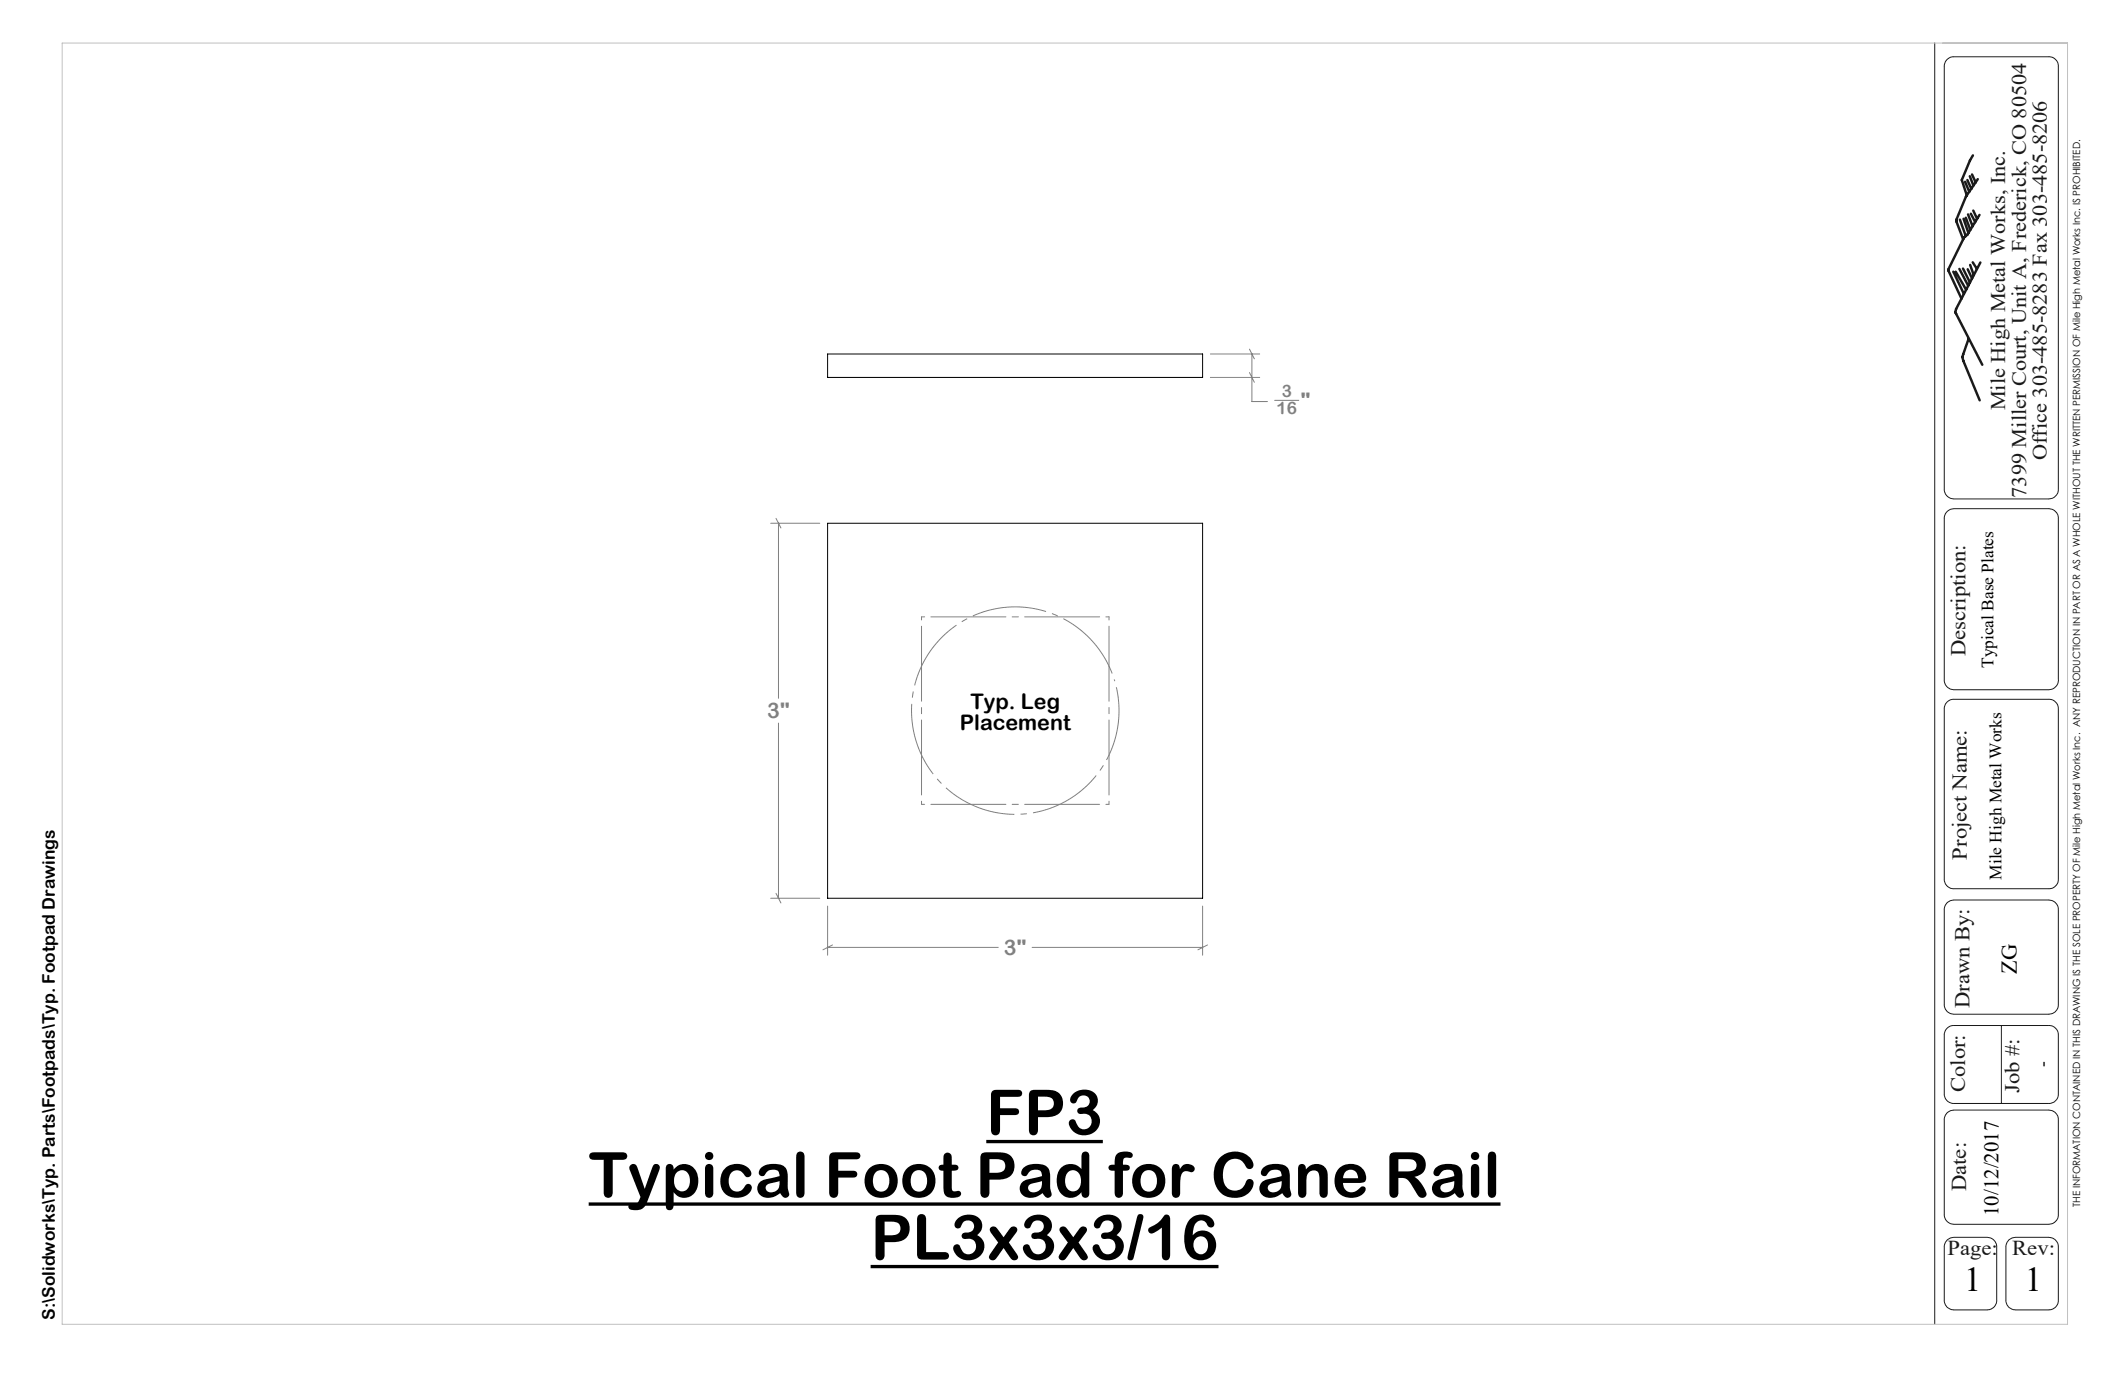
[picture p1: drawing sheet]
<svg xmlns="http://www.w3.org/2000/svg" width="432mm" height="279mm" viewBox="0 0 432 279" stroke-linecap="round" stroke-linejoin="round" font-family="sans-serif">
<path d="M200.4 232h23.7M119.6 244.7h185.3M176.9 257.4h70.7" fill="none" stroke="#000" stroke-width=".67" stroke-linecap="butt"/>
<path d="M393.1 8.7v260.3M395.7 12l.5-.3 .6-.2h19.5a1.92 1.92 0 0 1 2 2v85.9a1.98 1.98 0 0 1-2 2h-19.3a1.99 1.99 0 0 1-1.9-2v-85.9a1.97 1.97 0 0 1 .6-1.5zM395.7 103.9l.5-.4 .8-.1h19.3a1.99 1.99 0 0 1 2 1.9v32.7a1.99 1.99 0 0 1-2 2.2h-19.3a1.99 1.99 0 0 1-1.9-2v-32.9a1.98 1.98 0 0 1 .6-1.4zM395.6 142.7a1.8 1.8 0 0 1 1.4-.6h19.3a1.92 1.92 0 0 1 2 1.9v34.6a1.92 1.92 0 0 1-2 2h-19.3a1.92 1.92 0 0 1-1.9-2v-34.8zM395.7 183.4l.7-.4 .6-.1h19.3a1.92 1.92 0 0 1 2 1.9v19.4a1.98 1.98 0 0 1-2 1.9h-19.3a1.92 1.92 0 0 1-1.9-1.9v-19.6l.2-.7zM395.6 209a1.8 1.8 0 0 1 1.4-.6h19.3a1.92 1.92 0 0 1 2 1.9v12a1.92 1.92 0 0 1-2 1.9h-19.5a1.94 1.94 0 0 1-1.7-1.9v-12.2zM406.7 208.4v15.8M395.7 226.1l.7-.4 .6-.1h19.3a1.92 1.92 0 0 1 2 1.9v19.3a1.98 1.98 0 0 1-2 2h-19.3a1.99 1.99 0 0 1-1.9-2v-19.5l.2-.7zM395.7 251.9l.7-.4 .6-.1h6.8a1.92 1.92 0 0 1 1.9 2v11a1.94 1.94 0 0 1-1.9 1.8l-7-.1a1.87 1.87 0 0 1-1.7-1.9v-11l.2-.8zM408.2 251.9l.7-.4 .6-.1h6.8a1.92 1.92 0 0 1 2 2v10.8a1.92 1.92 0 0 1-2 2l-7-.1a1.87 1.87 0 0 1-1.7-1.9v-11l.2-.8z" fill="none" stroke="#191924" stroke-width=".2"/>
<path d="M226.5 138.2a21.1 21.1 0 0 0-35.3-8.5 21.1 21.1 0 0 0 9.5 35 21.1 21.1 0 0 0 26.1-25.2l-.3-1.3" fill="none" stroke="#808080" stroke-width=".2" stroke-dasharray="15.2 1.3 1.3 1.3" stroke-dashoffset="-1.5" stroke-linecap="butt"/>
<g fill="none" stroke="#191924" stroke-width=".5">
<path d="M399.3 36.9l.9 2.1M399.8 36.6l.8 1.8M400.3 35.8l.7 1.9M400.7 35.5l.8 1.6M400.9 31.6l-.6 1-1.7 4 1.1 3.1M401.9 36.4l-2.4 3.5-2 4.7v.4l1.4 3.6M396.9 55.2l2.2 4.5M397.4 55.2l2.1 3.7M398.1 54.6l1.8 3.5M398.3 44.6l1.2 3.4M398.9 54.6l1.4 2.8M399 44.4l1 2.9"/>
<path d="M399.5 44.2l.9 2.5M399.8 54.7l.9 1.9M399.9 43.6l.9 2.4M400.3 53.8l.8 2.1M400.5 43.4l.9 1.7M400.9 53.3l.8 1.3M401 42.8l.7 1.6M402.2 43.7l-2.4 4-.7 .6-3.2 6.5 2.7 5.9M402.4 53.3l-4.9 9.5-.2 .7 5.5 10.6M400 68.9l-1.3 3.7 3.6 8.8"/>
</g>
<path d="M12.6 8.7h407.5v260.4h-407.5z" fill="none" stroke="#c0c0c0" stroke-width=".2"/>
<g fill="none" stroke="#808080" stroke-width=".2">
<path d="M246 76.7h10M246 71.9h10M253.9 75.7l1 2M253.9 70.9l1 2M254.4 71.9v9.7h3.2M259 81.4h4.9M156.6 106.3h10M157.7 105.3l1 2M158.2 106.3v35.6M158.2 146.9v35.6M156.6 182.5h10M157.7 181.5l1 2"/>
<path d="M168.2 184.1v10M168.2 192.5h34.6M169.2 192l-2 1M209.7 192.5h34.7M244.4 184.1v10M245.4 192l-2 1"/>
</g>
<path d="M187.3 125.3h38.1M187.3 125.3v38.1M225.4 125.3v38.1M187.3 163.4h38.1" fill="none" stroke="#808080" stroke-width=".2" stroke-dasharray="15.2 1.3 1.3 1.3" stroke-dashoffset="-1.9"/>
<path d="M168.2 71.9h76.2v4.8h-76.2zM168.2 106.3h76.2v76.2h-76.2z" fill="none" stroke="#000" stroke-width=".2"/>
<g font-size="12.7">
<text x="200.4" y="230.5">FP3</text>
<text x="119.6" y="243.2">Typical Foot Pad for Cane Rail</text>
<text x="176.9" y="255.9">PL3x3x3/16</text>
</g>
<g font-size="7.1">
<text x="399.1" y="262.4">1</text>
<text x="411.5" y="262.4">1</text>
</g>
<text font-size="4.6" x="409.8" y="197.9" transform="rotate(-90 409.8 197.9)">ZG</text>
<g font-size="4.4" fill="#808080">
<text x="264.3" y="82.9">&quot;</text>
<text x="155.9" y="145.9">3&quot;</text>
<text x="204" y="194">3&quot;</text>
</g>
<g font-size="4.4">
<text x="195.1" y="148.3">Placement</text>
<text x="197.2" y="144.1">Typ. Leg</text>
</g>
<g font-size="4.3" fill="#191924">
<text x="399.4" y="133.4" transform="rotate(-90 399.4 133.4)">Description:</text>
<text x="399.7" y="174.7" transform="rotate(-90 399.7 174.7)">Project Name:</text>
<text x="400.2" y="204.9" transform="rotate(-90 400.2 204.9)">Drawn By:</text>
<text x="399.3" y="221.9" transform="rotate(-90 399.3 221.9)">Color:</text>
<text x="410.4" y="222.1" transform="rotate(-90 410.4 222.1)">Job #:</text>
<text x="399.5" y="242.1" transform="rotate(-90 399.5 242.1)">Date:</text>
<text x="395.8" y="254.9">Page:</text>
<text x="408.9" y="254.9">Rev:</text>
</g>
<g font-size="4.2" fill="#191924">
<text x="407.5" y="83.4" transform="rotate(-90 407.5 83.4)">Mile High Metal Works, Inc.</text>
<text x="415.9" y="93.5" transform="rotate(-90 415.9 93.5)">Office 303-485-8283 Fax 303-485-8206</text>
<text x="411.7" y="101.1" transform="rotate(-90 411.7 101.1)">7399 Miller Court, Unit A, Frederick, CO 80504</text>
</g>
<text font-size="4.2" x="406.1" y="247.1" transform="rotate(-90 406.1 247.1)">10/12/2017</text>
<g font-size="3.5" fill="#808080">
<text x="260.4" y="80.8">3</text>
<text x="259.4" y="84.1">16</text>
</g>
<g font-size="3.5">
<text x="405.1" y="135.8" transform="rotate(-90 405.1 135.8)">Typical Base Plates</text>
<text x="406.7" y="178.8" transform="rotate(-90 406.7 178.8)">Mile High Metal Works</text>
<text x="416.2" y="216.9" transform="rotate(-90 416.2 216.9)">-</text>
<text x="11.1" y="268.2" transform="rotate(-90 11.1 268.2)">S:\Solidworks\Typ. Parts\Footpads\Typ. Footpad Drawings</text>
</g>
<text font-size="2" x="422.7" y="245.3" transform="rotate(-90 422.7 245.3)">THE INFORMATION CONTAINED IN THIS DRAWING IS THE SOLE PROPERTY OF Mile High Metal Works Inc. ANY REPRODUCTION IN PART OR AS A WHOLE WITHOUT THE WRITTEN PERMISSION OF Mile High Metal Works Inc. IS PROHIBITED.</text>
</svg>
